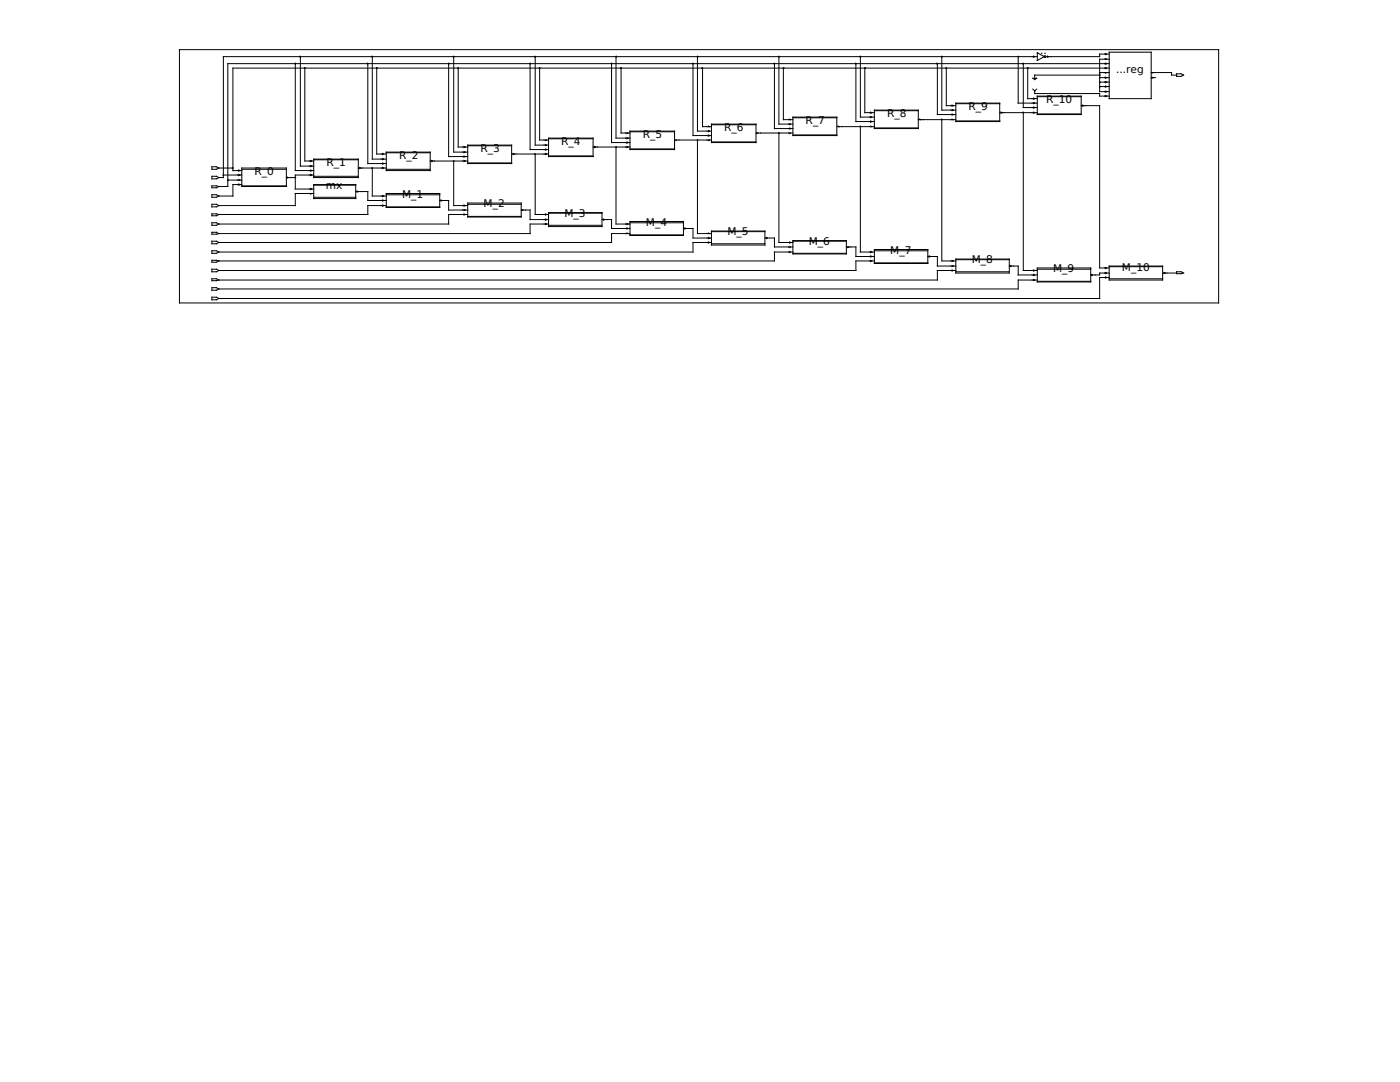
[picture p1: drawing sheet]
<svg xmlns="http://www.w3.org/2000/svg" width="279mm" height="216mm" viewBox="0 0 279 216" stroke-linecap="round" stroke-linejoin="round" font-family="sans-serif">
<g fill="none" stroke="#000" stroke-width=".2">
<path d="M35.8 9.9h207.4v50.6h-207.4zM58.9 12.7v21.3h3.7M59.9 11.3v21.8h2.7M60.8 13.6v18.5h1.8M73.4 12.7v19.9h3.7M74.3 11.3v20.4h2.8M75.2 13.6v17.1h1.9M89.5 12.7v18.5h3.8M90.6 11.3v19.1h2.7M91.4 13.6v15.7h1.9M105.8 12.7v17.1h3.7M106.8 11.3v17.7h2.7"/>
<path d="M107.7 13.6v14.3h1.8M122 12.7v15.7h3.7M122.9 11.3v16.3h2.8M124 13.6v12.9h1.7M138.3 12.7v14.4h3.7M139.2 11.3v14.9h2.8M140.2 13.6v11.7h1.8M154.6 12.7v13h3.6M155.4 11.3v13.5h2.8M156.3 13.6v10.3h1.9M170.8 12.7v11.6h3.7M171.7 11.3v12.1h2.8"/>
<path d="M172.6 13.6v8.9h1.9M187.1 12.7v10.2h3.7M188 11.3v10.7h2.8M188.8 13.6v7.5h2M203.2 11.3v9.3h3.8M204.2 12.7v8.8h2.8M205.1 13.6v6.1h1.9M206.1 17.8l.4 .4M206.1 15.6h.8l-.4 .3zM206.2 11.2l.3 .1-.3 .1M206.2 19.6l.3 .1-.3 .1M206.5 18.2v.5h13v.5h1.9"/>
<path d="M206.9 17.8l-.4 .4M207 10.5l1.4 .8-1.4 .8zM207 19.2h8.8v3.7h-8.8zM207 11.3h-162.4v24.1h-.9M207 19.3h8.8M209 11.2l.3 .1-.3 .1M219.5 15h-13v.6M219.5 17.3h1.9M219.5 14.5h1.9M219.5 15.5h1.9M219.5 16.4h1.9M220.6 11.7l.3 .1"/>
<path d="M220.6 12.6l.3 .1-.3 .1M220.6 17.1l.3 .2-.3 .1M220.6 16.3l.3 .1-.3 .1M220.6 19l.3 .2-.3 .1M220.6 18.2l.3 .1-.3 .1M220.6 15.4l.3 .1-.3 .1M220.6 13.5l.3 .1-.3 .1M220.6 10.7l.3 .1-.3 .1M220.9 14.5l-.3 .1M221.4 10.4h8.3v9.3h-8.3zM221.4 12.7h-175.9v24.5h-1.8M221.4 13.6h-174.9v20.4h1.8"/>
<path d="M221.4 11.8h-1.9v6.5h1.9M221.4 10.8h-1.9v.5h-10.7M229.7 14.5h4.1v.5h1M229.7 15.5h.9M229.9 15.4l.2 .1-.2 .1M230.1 14.5l-.2 .1M234.8 14.7h.9l.5 .3-.5 .2h-.9zM42.3 38.9h.9l.5 .2-.5 .3h-.9zM42.3 33.3h.9l.5 .2-.5 .3h-.9zM42.3 37.1l1.4 .1-.5 .3h-.9zM42.3 35.2h.9l.5 .2-.5 .3h-.9zM43.7 33.5h2.8"/>
<path d="M44.6 34.9h3.7M45.5 35.9h2.8M47.6 33.9l.3 .1-.3 .2M47.6 34.8l.3 .1-.3 .2M47.6 35.8l.3 .1M47.6 36.7l.3 .1-.3 .2M48.3 33.5h8.9v3.7h-8.9zM48.3 33.8h8.9M48.3 37.1h8.9M48.3 36.8h-1.8v2.3h-2.8M57.2 35.4h1.7M57.3 35.3l.2 .1-.2 .2"/>
<path d="M62 32l.2 .1-.2 .2M62 33l.2 .1-.2 .2M62 33.9l.2 .1-.2 .2M62 34.8l.2 .1-.2 .2M62 37.6l.2 .1-.2 .1M62.2 38.6l-.2 .1M62.6 38.6h-3.7v2.4h-15.2M62.6 31.7h8.9v3.7h-8.9zM62.6 36.8h8.4v2.8h-8.4zM62.6 31.9h8.9M62.6 35.2h8.9M62.6 37h8.4"/>
<path d="M62.6 39.4h8.4M62.6 34.9h-3.7v2.8h3.7M71 38.2h2.4v1.8h3.7M71.2 38.1l.3 .1-.3 .2M71.5 33.5h5.6M71.8 33.4l.2 .1-.2 .2M74.3 33.5v5.6h2.8M76.3 30.6l.3 .1-.3 .2M76.3 31.6l.3 .1-.3 .2M76.3 32.5l.3 .1-.3 .2M76.3 39.9l.3 .1-.3 .1M76.3 39l.3 .1-.3 .1"/>
<path d="M76.3 33.4l.3 .1-.3 .2M77.1 30.4h8.8v3.6h-8.8zM77.1 38.6h10.7v2.8h-10.7zM77.1 38.9h10.7M77.1 33.8h8.8M77.1 30.5h8.8M85.9 32.1h7.4M86.1 32l.3 .1-.3 .2M88 39.9l.1 .1-.1 .1M90.6 32.1v8.9h2.7M92.6 29.2l.2 .1-.2 .2M92.6 30.2l.2 .2-.2 .1"/>
<path d="M92.6 31.1l.2 .1-.2 .2M92.6 32l.2 .1-.2 .2M93.3 29h8.8v3.6h-8.8zM93.3 29.1h8.8M93.3 32.5h8.8M102.1 30.7h7.4M102.4 30.6l.2 .1-.2 .2M106.8 30.7v12.1h2.7M108.8 28.8l.3 .2-.3 .1M108.8 29.7l.3 .1-.3 .2M108.8 30.6l.3 .1-.3 .2M109.1 27.9l-.3 .2"/>
<path d="M109.5 27.6h8.9v3.6h-8.9zM109.5 27.7h8.9M109.5 31.1h8.9M118.4 29.3h7.3M118.6 29.2l.3 .1-.3 .2M122.9 29.3v15.4h2.8M125.1 27.4l.2 .2-.2 .1M125.1 28.3l.2 .1-.2 .2M125.1 29.2l.2 .1-.2 .2M125.3 26.5l-.2 .2M125.7 26.2h8.9v3.6h-8.9zM125.7 26.3h8.9"/>
<path d="M125.7 29.7h8.9M134.6 27.9h7.4M135 27.9l-.1 .2M139.2 27.9v18.7h2.8M141.4 25.1l.2 .2M141.4 26l.2 .2-.2 .1M141.4 26.9l.2 .2-.2 .1M141.6 27.9l-.2 .2M142 24.8h8.9v3.6h-8.9zM142 24.9h8.9M142 28.3h8.9M150.9 26.5h7.3"/>
<path d="M151.3 26.5l-.3 .2M155.4 26.5v21.9h2.8M157.6 23.7l.1 .2M157.6 24.6l.1 .2-.1 .1M157.6 25.5l.1 .2-.1 .1M157.7 26.5l-.1 .2M158.2 23.4h8.8v3.7h-8.8zM158.2 23.5h8.8M158.2 26.9h8.8M167 25.3h7.5M167.3 25.1l.2 .2M171.7 25.3v25h2.8"/>
<path d="M173.7 22.4l.3 .1-.3 .1M173.7 23.2l.3 .2-.3 .1M173.7 24.1l.3 .2-.3 .1M173.7 25.1l.3 .2M174.5 22h8.8v3.7h-8.8zM174.5 22.1h8.8M174.5 25.5h8.8M183.3 23.9h7.5M183.5 23.7l.3 .2M188 23.9v28.2h2.8M190 21l.2 .1-.2 .1M190 21.8l.2 .2-.2 .1"/>
<path d="M190 22.7l.2 .2-.2 .1M190 23.7l.2 .2M190.8 20.6h8.7v3.7h-8.7zM190.8 20.7h8.7M190.8 24.1h8.7M199.5 22.5h7.5M199.8 22.4l.2 .1-.2 .1M204.2 22.5v31.5h2.8M206.2 20.4l.3 .2-.3 .1M206.2 21.3l.3 .2-.3 .1M206.2 22.4l.3 .1-.3 .1M207 22.7h8.8"/>
<path d="M215.8 21.1h3.7v32.4h1.9M216 21l.3 .1-.3 .1M42.3 40.8h.9l.5 .2-.5 .3h-.9zM42.3 55.6h.9l.5 .3-1.4 .1zM42.3 44.4h.9l.5 .3-.5 .3h-.9zM42.3 48.1h.9l.5 .3-.5 .2h-.9zM42.3 50h.9l.5 .3-.5 .2h-.9zM42.3 53.7h.9l.5 .3-.5 .2h-.9zM42.3 42.7l1.4 .1-.5 .3h-.9zM42.3 46.4h.9l.5 .2-1.4 .1zM42.3 51.9l1.4 .2-.5 .2h-.9zM42.3 57.4h.9l.5 .3-.5 .2h-.9z"/>
<path d="M42.3 59.3h.9l.5 .3-.5 .2h-.9zM76.3 40.9l.3 .1-.3 .1M77.1 41.3h10.7M77.1 41h-3.7v1.8h-29.7M87.8 40h1.7v1.9h3.8M92.6 40.9l.2 .1-.2 .1M92.6 41.8l.2 .1-.2 .1M92.6 42.7l.2 .1-.2 .1M93.3 40.5h10.7v2.8h-10.7zM93.3 40.8h10.7M93.3 43.2h10.7M93.3 42.8h-3.8v1.9h-45.8"/>
<path d="M104 41.9h1.8v1.9h3.7M104.1 41.8l.3 .1-.3 .1M108.8 42.7l.3 .1-.3 .1M108.8 43.7l.3 .1-.3 .1M108.8 44.6l.3 .1-.3 .1M109.5 42.4h10.6v2.8h-10.6zM109.5 42.5h10.6M109.5 45h10.6M109.5 44.7h-3.7v1.9h-62.1M120.1 43.8h1.9v1.8h3.7M120.4 43.7l.3 .1-.3 .1M125.1 45.5l.2 .1-.2 .1"/>
<path d="M125.1 46.5l.2 .1M125.1 44.6l.2 .1-.2 .1M125.7 44.2h10.7v2.8h-10.7zM125.7 44.4h10.7M125.7 46.9h10.7M125.7 46.6h-3.7v1.8h-78.3M136.4 45.6h1.9v1.9h3.7M136.7 45.5l.2 .1-.2 .1M141.4 46.5l.2 .1M141.4 47.4l.2 .1-.2 .1M141.4 48.3l.2 .1-.2 .1M142 46.1h10.7v2.8h-10.7z"/>
<path d="M142 46.2h10.7M142 48.6h10.7M142 48.4h-3.7v1.9h-94.6M152.7 47.5h.8M152.9 47.4l.3 .1-.3 .1M153.7 47.5h.9v1.8h3.6M157.6 48.3l.1 .1-.1 .1M157.6 50.2l.1 .1-.1 .1M157.7 49.3l-.1 .1M158.2 48h10.7v2.7h-10.7zM158.2 48.1h10.7M158.2 50.5h10.7"/>
<path d="M158.2 50.3h-3.6v1.8h-110.9M168.9 49.3h1.9v1.9h3.7M169.4 49.3l-.2 .1M173.7 50.2l.3 .1-.3 .1M173.7 51.1l.3 .1-.3 .1M173.7 51.9l.3 .2-.3 .1M174.5 49.8h10.7v2.8h-10.7zM174.5 50h10.7M174.5 52.5h10.7M174.5 52.1h-3.7v1.9h-127.1M185.2 51.2h1.9v1.9h3.7M185.4 51.1l.3 .1-.3 .1"/>
<path d="M190 51.9l.2 .2-.2 .1M190 53l.2 .1-.2 .1M190 53.8l.2 .2-.2 .1M190.8 54h-3.7v1.9h-143.4M190.8 51.7h10.6v2.8h-10.6zM190.8 51.8h10.6M190.8 54.2h10.6M201.4 53.1h1.8v1.8h3.8M201.7 53l.1 .1-.1 .1M206.2 53.8l.3 .2-.3 .1M206.2 54.7l.3 .2-.3 .1M206.2 55.8l.3 .1-.3 .1"/>
<path d="M207 53.5h10.7v2.8h-10.7zM207 55.9h-3.8v1.8h-159.5M207 53.7h10.7M207 56.1h10.7M217.8 54.7l.3 .2-.3 .1M220.6 53.3l.3 .2-.3 .1M220.6 54.4l.3 .1-.3 .1M220.6 55.2l.3 .2-.3 .1M221.4 53.1h10.6v2.8h-10.6zM221.4 53.2h10.6M221.4 55.6h10.6M221.4 54.5h-1.9v.4h-1.8"/>
<path d="M221.4 55.4h-1.9v4.2h-175.8M232 54.5h2.8M232.3 54.4l.2 .1-.2 .1M234.8 54.2h.9l.5 .3-1.4 .1z"/>
<circle cx="208.6" cy="11.3" r=".19"/>
<circle cx="59" cy="35.4" r=".07"/>
<circle cx="74.3" cy="33.6" r=".07"/>
<circle cx="90.5" cy="32.2" r=".07"/>
<circle cx="106.7" cy="30.8" r=".07"/>
<circle cx="123" cy="29.4" r=".07"/>
<circle cx="139.2" cy="28" r=".07"/>
<circle cx="155.5" cy="26.6" r=".07"/>
<circle cx="171.7" cy="25.2" r=".07"/>
<circle cx="187.9" cy="23.8" r=".07"/>
<circle cx="204.2" cy="22.4" r=".07"/>
</g>
<g fill="#000" stroke="#000" stroke-width=".2">
<circle cx="59" cy="12.7" r=".07"/>
<circle cx="59.9" cy="11.3" r=".07"/>
<circle cx="60.8" cy="13.6" r=".07"/>
<circle cx="73.3" cy="12.7" r=".07"/>
<circle cx="74.3" cy="11.3" r=".07"/>
<circle cx="75.2" cy="13.6" r=".07"/>
<circle cx="89.6" cy="12.7" r=".07"/>
<circle cx="90.5" cy="11.3" r=".07"/>
<circle cx="91.4" cy="13.6" r=".07"/>
<circle cx="105.8" cy="12.7" r=".07"/>
<circle cx="106.7" cy="11.3" r=".07"/>
<circle cx="107.7" cy="13.6" r=".07"/>
<circle cx="122.1" cy="12.7" r=".07"/>
<circle cx="123" cy="11.3" r=".07"/>
<circle cx="123.9" cy="13.6" r=".07"/>
<circle cx="138.3" cy="12.7" r=".07"/>
<circle cx="139.2" cy="11.3" r=".07"/>
<circle cx="140.2" cy="13.6" r=".07"/>
<circle cx="154.5" cy="12.7" r=".07"/>
<circle cx="155.5" cy="11.3" r=".07"/>
<circle cx="156.4" cy="13.6" r=".07"/>
<circle cx="170.8" cy="12.7" r=".07"/>
<circle cx="171.7" cy="11.3" r=".07"/>
<circle cx="172.6" cy="13.6" r=".07"/>
<circle cx="187" cy="12.7" r=".07"/>
<circle cx="187.9" cy="11.3" r=".07"/>
<circle cx="188.9" cy="13.6" r=".07"/>
<circle cx="203.2" cy="11.3" r=".07"/>
<circle cx="204.2" cy="12.7" r=".07"/>
<circle cx="205.1" cy="13.6" r=".07"/>
<circle cx="219.5" cy="17.3" r=".07"/>
<circle cx="219.5" cy="15" r=".07"/>
<circle cx="219.5" cy="15.5" r=".07"/>
<circle cx="219.5" cy="16.4" r=".07"/>
<circle cx="219.5" cy="14.5" r=".07"/>
<circle cx="44.6" cy="35" r=".07"/>
<circle cx="45.5" cy="35.9" r=".07"/>
<circle cx="46.4" cy="33.6" r=".07"/>
</g>
<g font-size="2.1">
<text x="206.9" y="10.8">...</text>
<text x="222.8" y="14.6">...reg</text>
<text x="177" y="23.4">R_8</text>
<text x="193.3" y="22">R_9</text>
<text x="208.8" y="20.6">R_10</text>
<text x="112" y="29">R_4</text>
<text x="128.3" y="27.6">R_5</text>
<text x="144.5" y="26.2">R_6</text>
<text x="160.8" y="24.8">R_7</text>
<text x="50.8" y="34.9">R_0</text>
<text x="65.2" y="33.1">R_1</text>
<text x="79.6" y="31.8">R_2</text>
<text x="95.9" y="30.4">R_3</text>
<text x="65" y="37.7">mx</text>
<text x="80.3" y="39.5">M_1</text>
<text x="96.5" y="41.4">M_2</text>
<text x="112.6" y="43.3">M_3</text>
<text x="128.9" y="45.1">M_4</text>
<text x="145.2" y="47">M_5</text>
<text x="161.4" y="48.9">M_6</text>
<text x="177.7" y="50.7">M_7</text>
<text x="193.9" y="52.6">M_8</text>
<text x="223.9" y="54">M_10</text>
<text x="210.2" y="54.4">M_9</text>
</g>
</svg>
